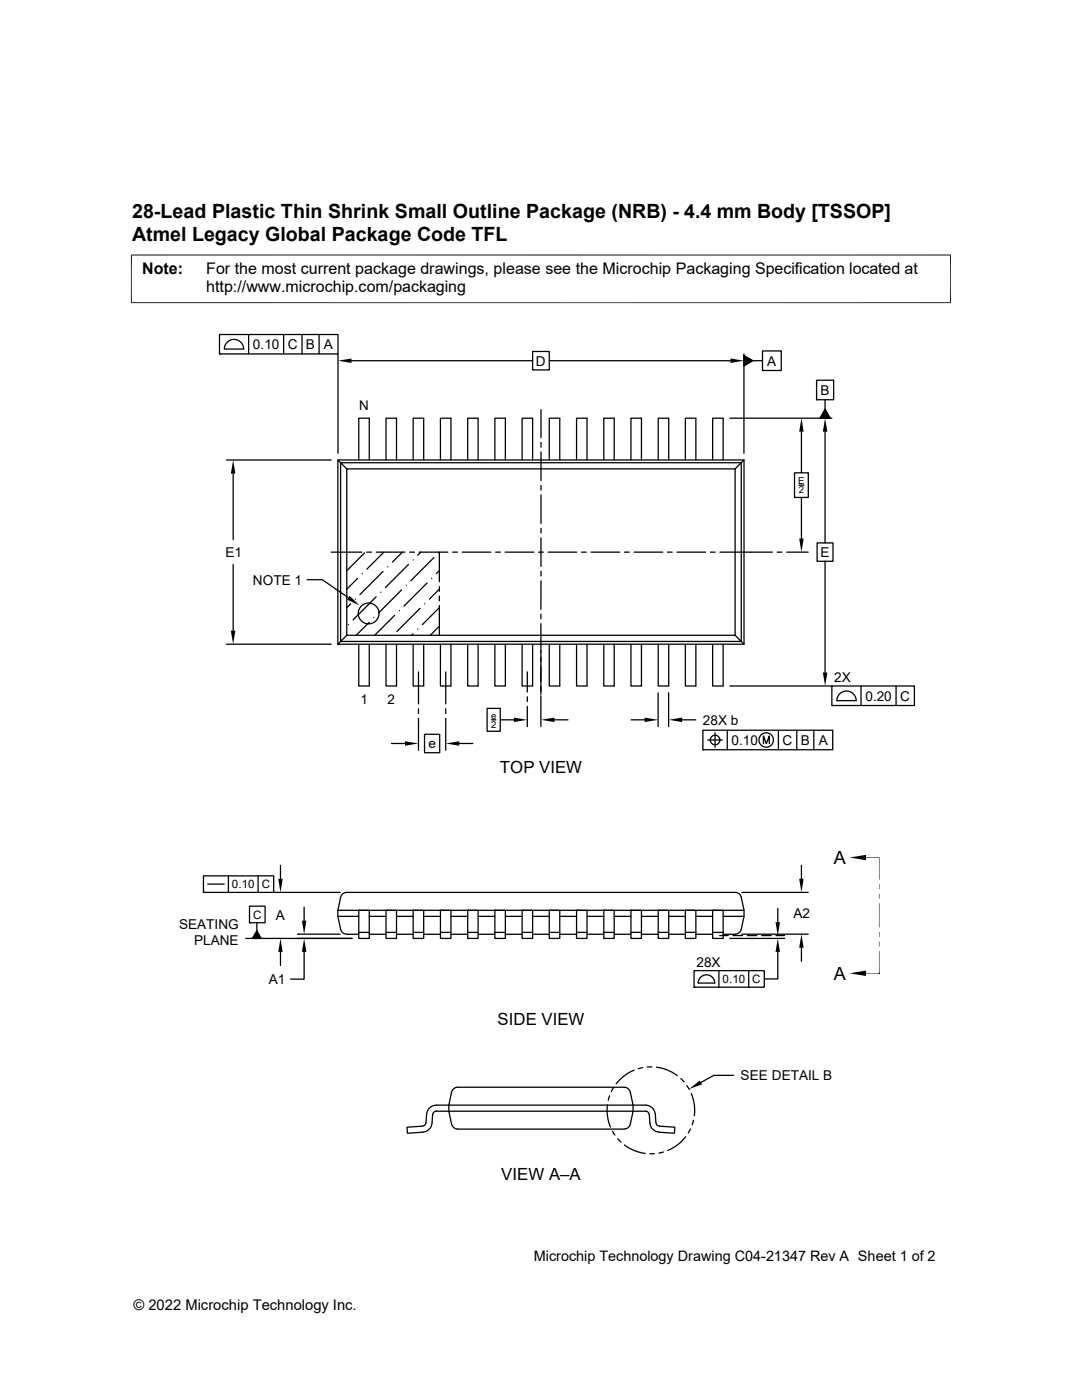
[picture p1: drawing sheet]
<svg xmlns="http://www.w3.org/2000/svg" width="216mm" height="279mm" viewBox="0 0 216 279" stroke-linecap="round" stroke-linejoin="round" font-family="sans-serif">
<g fill="none" stroke="#000" stroke-width=".25">
<path d="M43.8 66.8h23.6v3.8h-23.6zM43.8 70.6h.1M45.3 68.3a1.91 1.91 0 0 1 2.1-.4 1.91 1.91 0 0 1 1.2 1.8h-3.8l.1-.6zM49.6 66.8v3.8M56.6 66.8v3.8M60.3 66.8v3.8M63.7 66.8v3.8M67.4 70.6v19.9M70.1 72h36.2M106.3 70.1h3.3v3.7h-3.3zM109.6 72h36.2M148.4 71l1.8 1-1.8 1z"/>
<path d="M148.4 70.6v19.9M150.2 72h1.9M152.1 70h3.8v3.9h-3.8zM152.1 73.9h.1M162.9 75.9h3.4v3.9h-3.4zM162.9 79.8h.1M164.6 79.8v1.9M45.2 91.8h20.9M46.5 94.5v13.2M67.4 91.8l1.8 1.8M67.4 91.8h81.1v36.8h-81.1zM68 92.4h79.9v35.6h-79.9z"/>
<path d="M69.2 93.6h77.5v33.2h-77.5zM71.6 91.8v-8.3h2.1v8.3M77 91.8v-8.3h2.1v8.3M82.4 91.8v-8.3h2.1v8.3M87.9 91.8v-8.3h2.1v8.3M93.3 91.8v-8.3h2.1v8.3M98.7 91.8v-8.3h2.1v8.3M104.2 91.8v-8.3h2.1v8.3M107.9 81.8v5.5M107.9 88.3v.9M107.9 90.2v5.7M107.9 96.9v.9"/>
<path d="M107.9 98.8v5.7M109.6 91.8v-8.3h2.1v8.3M115 91.8v-8.3h2.1v8.3M120.5 91.8v-8.3h2.1v8.3M125.9 91.8v-8.3h2.1v8.3M131.3 91.8v-8.3h2.1v8.3M136.8 91.8v-8.3h2.1v8.3M142.2 91.8v-8.3h2.1v8.3M145.6 83.5h20.4M148.5 91.8l-1.8 1.8M158.5 94.4h2.8v4.9h-2.8zM159.4 96.8h1"/>
<path d="M159.9 86.1v8.3M159.9 99.3v8.2M164.6 81.7l1.1 1.8h-2.1zM164.6 86.1v22.3M46.5 112.7v13.2M61.3 115.7h3l5.2 3.6M66.1 110.2h6.1M70.9 119.6h.1M71.4 115.4l-2.2 2.2M72.3 114.5h.1M72.7 110.3l-3.5 3.6M73.2 110.2h.9"/>
<path d="M75.1 119.1l-4.7 4.6M75.1 110.2h5.7M76 118.2h.1M76.4 114l-4.6 4.7M76.6 110.2l-3.4 3.4M77.4 113.1h.1M80.1 117.7l-4.6 4.6M80.3 110.2l-2 2M81 116.8h.1M81.5 112.6l-4.6 4.7M81.7 110.2h1M82.4 111.7h.1"/>
<path d="M83.7 110.2h5.7M84 110.2l-.6 .6M85.2 116.4l-4.6 4.6M86.1 115.4h.1M86.6 111.3l-4.6 4.6M87.5 110.3h.1M87.7 113.9l-.6 .6M87.7 110.2v5.9M87.7 117.1v.9M87.7 119v.9M87.7 117.6l-2 2M90.3 110.2h1"/>
<path d="M92.2 110.2h5.7M98.9 110.2h.9M100.8 110.2h5.7M107.5 110.2h.9M107.9 105.4v1M107.9 107.3v5.8M107.9 114v1M107.9 115.9v5.7M109.4 110.2h5.7M116 110.2h1M117.9 110.2h5.8M124.6 110.2h1"/>
<path d="M126.5 110.2h5.7M133.2 110.2h.9M135.1 110.2h5.7M141.8 110.2h.9M143.7 110.2h10.4M155.1 110.2h.9M157 110.2h4.3M163 108.4h3.2v3.6h-3.2zM164.6 112v22.2M45.2 128.6h20.9M67.4 128.6h.1M69.2 126.8l-1.8 1.8"/>
<path d="M69.5 124.7h.1M70 120.5l-.8 .8M73.7 124.2l-2.6 2.6M73.7 128.6v8.3h-2.1v-8.3M74.6 123.3h.1M78.7 122.8l-3.9 4M79.1 128.6v8.3h-2.1v-8.3M79.7 121.9h.1M82.4 126.5l-.3 .3M82.4 128.6v8.3h2.1v-8.3M83.4 125.6h.1M83.5 134.1v6.4"/>
<path d="M83.8 121.4l-4.6 4.6M84.8 120.5h.1M87.5 125.1l-1.6 1.7M87.7 121.3l-3.4 3.4M87.7 120.9v5.9M88.9 134.1v6.4M90 128.6v8.3h-2.1v-8.3M95.4 128.6v8.3h-2.1v-8.3M100.8 128.6v8.3h-2.1v-8.3M105.2 134.1v4M105.2 139.1v.9M106.3 128.6v8.3h-2.1v-8.3"/>
<path d="M107.9 122.6v.9M107.9 124.5v14.1M107.9 138.9v6.1M111.7 128.6v8.3h-2.1v-8.3M117.1 128.6v8.3h-2.1v-8.3M122.6 128.6v8.3h-2.1v-8.3M128 128.6v8.3h-2.1v-8.3M131.3 138.3v6.7M133.4 138.3v6.7M133.4 128.6v8.3h-2.1v-8.3M138.9 128.6v8.3h-2.1v-8.3M144.3 128.6v8.3h-2.1v-8.3"/>
<path d="M145.6 136.9h20.4M146.7 126.8l1.8 1.8M166 136.9h16.5v3.9h-16.5zM167.6 138.5a1.91 1.91 0 0 1 2.1-.5 1.91 1.91 0 0 1 1.1 1.8h-3.8l.1-.6zM171.8 136.9v3.9M178.8 136.9v3.9M78.1 148.4h2.7M83.5 141.4v1M83.5 143.3v6.4M84.7 146.5h3v3.7h-3zM88.9 141.4v1M88.9 143.3v6.4"/>
<path d="M91.6 148.4h2.7M97.2 141.4h2.6v4.5h-2.6zM98.1 143.7h.9M99.8 143.7h2.7M105.2 141v4M110.6 143.7h2.7M125.9 143.7h2.7M136.1 143.7h2.7M140.3 145.7h25.9v3.9h-25.9zM140.3 149.6h.1M141.2 147.7h2.9M142.7 146.2v2.9"/>
<path d="M145.1 145.7v3.9M152.3 148.4v-1.5l.6 1.5 .6-1.5v1.5M155.3 145.7v3.9M159 145.7v3.9M162.4 145.7v3.9M166 140.8h.1M40.6 174.8h14v3.3h-14zM40.6 178.1h.1M41.4 176.4h3.3M45.6 174.8v3.3M51.5 174.8v3.3M54.6 178.1h13.3"/>
<path d="M56 172.7v2.7M148 178.1h13.3M159.9 172.7v2.7M49 187.3h21.3M49.8 180.8h3.1v3.3h-3.1zM49.8 184.1h.1M51.2 185.8l.9 1.5h-1.7zM51.2 184.1v1.7M56 190v2.7M59.3 186.4h8.6M60.7 190v5.4h-2.7M60.7 181v2.7"/>
<path d="M67.4 181.7h81.1M67.4 182.9h4.2M68 185.4a1.26 1.26 0 0 0 1.2 1M68 185.5a9.1 9.1 0 0 1 .1-6.8l.5-.4 .6-.2h77.5a1.26 1.26 0 0 1 1.2 1l.6 2.6v1.2l-.6 2.6M69.2 186.5h2.4M71.6 181.7h2.1v5.6h-2.1zM71.6 181.7h.1M71.6 186.1h2.1M73.7 186.5h3.3M73.7 182.9h3.3M77 181.7h2.1v5.6h-2.1zM77 181.7h.1"/>
<path d="M77 186.1h2.1M79.1 186.5h3.3M79.1 182.9h3.3M82.4 181.7h2.1v5.6h-2.1zM82.4 181.7h.1M82.4 186.1h2.1M84.5 186.5h3.4M84.5 182.9h3.4M87.9 181.7h2.1v5.6h-2.1zM87.9 181.7h.1M87.9 186.1h2.1M90 186.5h3.3"/>
<path d="M90 182.9h3.3M93.3 181.7h2.1v5.6h-2.1zM93.3 181.7h.1M93.3 186.1h2.1M95.4 182.9h3.3M95.4 186.5h3.3M98.7 181.7h2.1v5.6h-2.1zM98.7 181.7h.1M98.7 186.1h2.1M100.8 182.9h3.4M100.8 186.5h3.4M104.2 181.7h2.1v5.6h-2.1z"/>
<path d="M104.2 181.7h.1M104.2 186.1h2.1M106.3 182.9h3.3M106.3 186.5h3.3M109.6 181.7h2.1v5.6h-2.1zM109.6 181.7h.1M109.6 186.1h2.1M111.7 182.9h3.3M111.7 186.5h3.3M115 181.7h2.1v5.6h-2.1zM115 181.7h.1M115 186.1h2.1"/>
<path d="M117.1 182.9h3.4M117.1 186.5h3.4M120.5 181.7h2.1v5.6h-2.1zM120.5 181.7h.1M120.5 186.1h2.1M122.6 182.9h3.3M122.6 186.5h3.3M125.9 181.7h2.1v5.6h-2.1zM125.9 181.7h.1M125.9 186.1h2.1M128 182.9h3.3M128 186.5h3.3"/>
<path d="M131.3 181.7h2.1v5.6h-2.1zM131.3 181.7h.1M131.3 186.1h2.1M133.4 182.9h3.4M133.4 186.5h3.4M136.8 181.7h2.1v5.6h-2.1zM136.8 181.7h.1M136.8 186.1h2.1M138.5 193.7h14v3.3h-14zM138.5 197h.1M138.9 182.9h3.3M138.9 186.5h3.3"/>
<path d="M139.8 195a1.65 1.65 0 0 1 1.8-.3 1.65 1.65 0 0 1 1 1.5h-3.3l.1-.5zM142.2 181.7h2.1v5.6h-2.1zM142.2 181.7h.1M142.2 186.1h2.1M143.4 193.7v3.3M143.6 186.7h1.7M144.3 186.5h2.4M144.3 182.9h4.2M145.6 187.3h10.9M146.3 186.7h1.9M147.9 185.4a1.26 1.26 0 0 1-1.2 1M148 186.4h13.3"/>
<path d="M149.1 186.7h1.9M149.4 193.7v3.3M152 186.7h1.9M154.8 186.7h1.7M155.2 190v5.4h-2.7M155.2 181.3v2.7M159.9 189.1v2.7M175.4 194.2h.1M90.4 217.4l.5-.4h.4h33.2a1.26 1.26 0 0 1 1.3 1 9 9 0 0 1-.2 6.7l-.4 .4-.7 .2h-33.2a1.27 1.27 0 0 1-1.2-1 9.1 9.1 0 0 1 .2-6.7zM121.6 218.7l-.2 .9M122.4 217.1l-.4 .8M126.5 213.6a8.9 8.9 0 0 0-3.6 2.7"/>
<path d="M128.2 213.1l-.8 .2M130.1 212.9h-.9M131 213a8.7 8.7 0 0 1 4.1 1.7M135.8 215.3l.7 .6M137.1 216.6l.4 .8M137.9 218.2l.1 .1a8.5 8.5 0 0 1 .5 4.4M146.4 214.6h-4l-2.5 1.4M85.1 222.4l-.1 1.6-.4 .6-3.4 .4 .1 1.2 3.1-.2M85.1 222.4a1.96 1.96 0 0 1 2-1.8h41.7a1.99 1.99 0 0 1 2 1.8l.1 1.6 .3 .6 3.5 .4-.1 1.2-3.1-.2M86.3 222.5l-.1 1.6a1.97 1.97 0 0 1-1.8 1.8M86.3 222.5l.4-.6 .4-.1h41.7l.4 .1 .3 .3 .2 1.9a1.97 1.97 0 0 0 1.8 1.8M121.2 220.5v.2a8.6 8.6 0 0 0 .6 4.2"/>
<path d="M122.2 225.8l.5 .7M123.3 227.2l.6 .7M124.6 228.5l.4 .3a8.6 8.6 0 0 0 3.8 1.4M130.6 230.2l-.9 .1M132.4 229.9l-.9 .2M136.8 226.9l-.2 .2a8.5 8.5 0 0 1-3.4 2.5M137.8 225.3l-.5 .8M138.4 223.6l-.3 .9"/>
<circle cx="73.6" cy="122.4" r="2.08"/>
<circle cx="142.7" cy="147.7" r=".96"/>
<circle cx="152.9" cy="147.7" r="1.44"/>
</g>
<path d="M26.1 50.9h163.7M26.2 50.8v9.7M189.7 50.8v9.7M26.1 60.4h163.7M172.8 171.1h2.6v4.4M172.8 194.2h2.7M175.4 180.3v4.8M175.4 189.8v4.4" fill="none" stroke="#000" stroke-width=".2"/>
<g fill="#000">
<path d="M67.4 72l2.7-.5v.9zM145.8 71.5l2.6 .5-2.6 .4zM148.4 71l1.8 1-1.8 1zM46.5 91.8l.5 2.7h-.9zM159.9 83.5l.5 2.6h-.9zM164.6 83.5l.5 2.6h-.9zM164.6 81.7l1.1 1.8h-2.1zM69.8 118.9l1.9 1.9-2.4-1.1zM159.5 107.5h.9l-.5 2.7zM46.1 125.9h.9l-.5 2.7zM164.2 134.2h.9l-.5 2.7zM80.8 147.9l2.7 .5-2.7 .4z"/>
<path d="M88.9 148.4l2.7-.5v.9zM102.5 143.2l2.7 .5-2.7 .4zM107.9 143.7l2.7-.5v.9zM128.6 143.2l2.7 .5-2.7 .4zM133.4 143.7l2.7-.5v.9zM55.5 175.4h.9l-.4 2.7zM159.5 175.4h.9l-.5 2.7zM169.6 171.1l3.2-.5v1.1zM175.4 176.5l.1 .9h-.1zM175.4 178.4l.1 .9h-.1zM175.4 176.5h.1v.9zM175.4 178.4h.1v.9z"/>
<path d="M51.2 185.8l.9 1.5h-1.7zM56 187.3l.4 2.7h-.9zM60.2 183.7h.9l-.4 2.7zM60.7 187.3l.4 2.7h-.9zM154.7 184h.9l-.4 2.7zM155.2 187.3l.4 2.7h-.9zM159.9 186.4l.5 2.7h-.9zM169.6 194.2l3.2-.5v1.1zM175.4 186l.1 1h-.1zM175.4 187.9l.1 1h-.1zM175.4 186h.1v1zM175.4 187.9h.1v1z"/>
<path d="M137.5 217.3l2.1-1.7 .5 .8z"/>
</g>
<g font-size="3.9">
<text x="26.4" y="43.5">28-Lead Plastic Thin Shrink Small Outline Package (NRB) - 4.4 mm Body [TSSOP]</text>
<text x="26.4" y="48.1">Atmel Legacy Global Package Code TFL</text>
</g>
<g font-size="3.6">
<text x="166.4" y="172.4">A</text>
<text x="166.4" y="195.5">A</text>
</g>
<g font-size="3.3">
<text x="99.8" y="154.3">TOP VIEW</text>
<text x="99.3" y="204.7">SIDE VIEW</text>
<text x="100" y="235.5">VIEW A–A</text>
</g>
<g font-size="3.2">
<text x="28.4" y="54.7">Note:</text>
<text x="41.1" y="58.3">http://www.microchip.com/packaging</text>
<text x="41.1" y="54.7">For the most current package drawings, please see the Microchip Packaging Specification located at</text>
</g>
<g font-size="2.9">
<text x="106.5" y="251.7">Microchip Technology Drawing C04-21347 Rev A Sheet 1 of 2</text>
<text x="26.6" y="261.3">© 2022 Microchip Technology Inc.</text>
</g>
<g font-size="2.7">
<text x="50.5" y="69.7">0.10</text>
<text x="57.4" y="69.7">C</text>
<text x="61" y="69.7">B</text>
<text x="64.6" y="69.7">A</text>
<text x="106.9" y="73">D</text>
<text x="153.1" y="73">A</text>
<text x="71.7" y="81.9">N</text>
<text x="163.7" y="78.8">B</text>
<text x="45" y="111.1">E1</text>
<text x="163.7" y="111.1">E</text>
<text x="50.5" y="116.6">NOTE 1</text>
<text x="166.5" y="136.1">2X</text>
<text x="71.9" y="140.5">1</text>
<text x="77.3" y="140.5">2</text>
<text x="172.7" y="139.8">0.20</text>
<text x="179.6" y="139.8">C</text>
<text x="85.5" y="149.3">e</text>
<text x="140.3" y="144.6">28X b</text>
<text x="146" y="148.7">0.10</text>
<text x="156.2" y="148.7">C</text>
<text x="159.8" y="148.7">B</text>
<text x="163.4" y="148.7">A</text>
<text x="35.7" y="185.4">SEATING</text>
<text x="55.1" y="183.7">A</text>
<text x="158.3" y="183.2">A2</text>
<text x="38.7" y="188.6">PLANE</text>
<text x="53.7" y="196.4">A1</text>
<text x="139" y="193">28X</text>
<text x="147.8" y="215.6">SEE DETAIL B</text>
</g>
<g font-size="2.3">
<text x="46.3" y="177.2">0.10</text>
<text x="52.2" y="177.3">C</text>
<text x="50.5" y="183.3">C</text>
<text x="144.2" y="196.2">0.10</text>
<text x="150.1" y="196.2">C</text>
</g>
<g font-size="1.9">
<text x="159.3" y="96.6">E</text>
<text x="159.4" y="98.4">2</text>
<text x="98" y="143.4">e</text>
<text x="98" y="145.2">2</text>
</g>
</svg>
